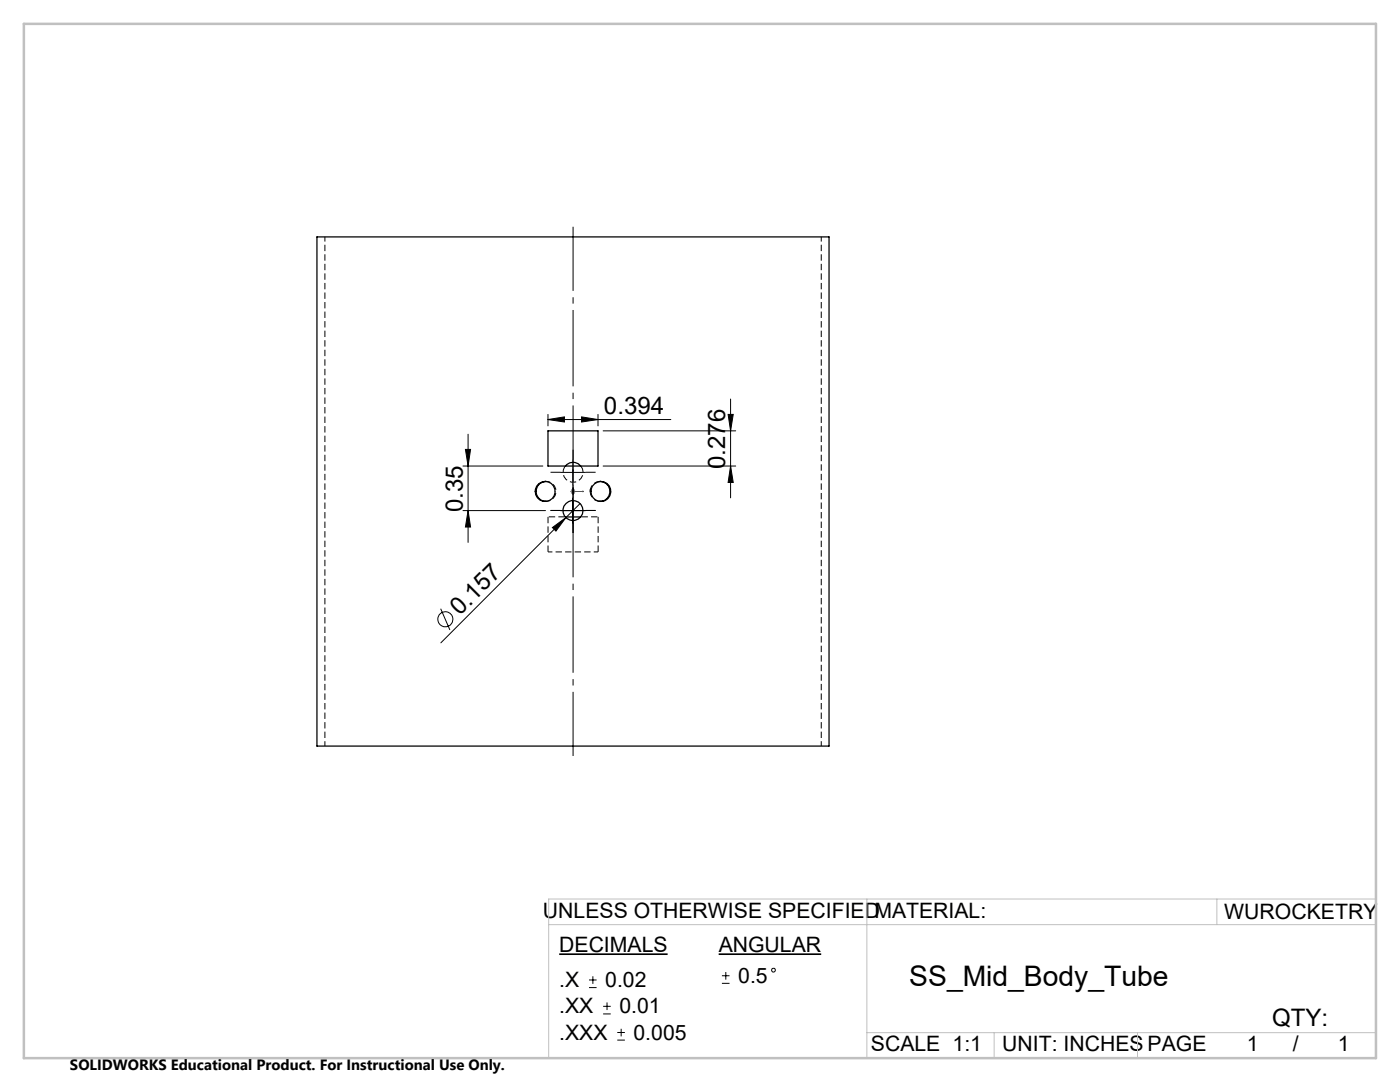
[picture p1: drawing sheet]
<svg xmlns="http://www.w3.org/2000/svg" width="279mm" height="216mm" viewBox="0 0 279 216" stroke-linecap="round" stroke-linejoin="round" font-family="sans-serif">
<g fill="none" stroke="#000" stroke-width=".2" stroke-dasharray="1.3 .6" stroke-linecap="butt">
<path d="M106.8 98.2l.1-.6M107 98.2v-.6M108.5 96.1h.3M108.6 96.1h.4M109 96h-.2M110.8 98v.2M117.8 98a1.96 1.96 0 0 0 2 2M117.8 98.2v-.6M118 98.2v-.6M119.4 96.1h.4M119.6 96.1h.3M119.8 96.1a1.99 1.99 0 0 0-2 1.9"/>
<path d="M119.9 96h-.1M121.9 98v.2M108.8 100h.2M109 100h-.4M109.4 110.1v-7M119.4 110.1v-7M119.8 100h-.4M119.8 100h.1M120.3 100h-.7"/>
</g>
<path d="M64.8 47.2v101.6M109.1 100h-.6M163.9 148.8v-101.6" fill="none" stroke="#000" stroke-width=".2" stroke-dasharray="1.3 .6" stroke-dashoffset=".3" stroke-linecap="butt"/>
<path d="M109 100a1.99 1.99 0 0 0 2-2 1.99 1.99 0 0 0-2-1.9M119.4 110.1h-10" fill="none" stroke="#000" stroke-width=".2" stroke-dasharray="1.3 .6" stroke-dashoffset=".4" stroke-linecap="butt"/>
<path d="M112.9 93a1.99 1.99 0 0 0 .1 2.7 1.99 1.99 0 0 0 2.8 0 1.99 1.99 0 0 0 .1-2.7M119.4 103.1h-3.5" fill="none" stroke="#000" stroke-width=".2" stroke-dasharray="1.3 .6" stroke-dashoffset="-.1" stroke-linecap="butt"/>
<path d="M112.9 103.1h-3.5" fill="none" stroke="#000" stroke-width=".2" stroke-dasharray="1.3 .6" stroke-dashoffset="-.2" stroke-linecap="butt"/>
<g fill="none" stroke="#000" stroke-width=".25">
<path d="M63.3 47.3h102.2v101.6h-102.2zM109 96.1a1.99 1.99 0 0 0-2 2 1.99 1.99 0 0 0 2 1.9M109.4 86h9.9v7h-9.9zM112.9 93a1.92 1.92 0 0 1 3 0M119.7 96.1a1.99 1.99 0 0 1 2 2 1.99 1.99 0 0 1-2 1.9M112.9 103.2h3"/>
<circle cx="108.8" cy="98.1" r="1.99"/>
<circle cx="119.9" cy="98.1" r="2"/>
<circle cx="114.3" cy="101.9" r="2.01"/>
</g>
<g fill="none" stroke="#000" stroke-width=".2">
<path d="M145.8 79.6v19.7M92.4 93h15.9M92.9 89.7h1l-.5 3.3zM93.4 86.6v21.6M109.4 83.7l3.2-.5v1zM109.4 82.7v2.3M109.4 83.7h24.5M111.9 94.3h4.9M114.3 91.8v5M114.3 99.4v5M116.1 83.2l3.2 .5-3.2 .5zM119.3 82.7v2.3"/>
<path d="M120.4 93h26.4M120.4 86h26.4M145.3 82.7h1l-.5 3.3zM145.8 93l.5 3.3h-1zM92.4 101.9h16.5M93.4 101.9l.5 3.3h-1zM110.2 105.3l2.7-2-2 2.7zM111.9 101.9h4.9M112.9 103.3l-24.9 25M115.8 100.5l-2.9 2.8M87.9 121.5l1.9 4.2M117.5 197.1h1.6"/>
<path d="M117.5 195.5h1.6M118.3 194.8v1.5M144.1 196.2h1.5M144.1 194.7h1.5M144.9 194v1.5M120.4 202.3h1.5M120.4 200.8h1.5M121.1 200v1.5M123.2 207.5h1.5M123.2 206h1.5M124 205.3v1.5"/>
<circle cx="88.9" cy="123.6" r="1.5"/>
<circle cx="154.3" cy="193.6" r=".38"/>
</g>
<path d="M111.6 190.4h21.6M143.4 190.4h20.5" fill="none" stroke="#000" stroke-width=".33"/>
<path d="M114.3 93.7l.1 .2h-.1zM114.3 97.2l.1 .2h-.1zM114.3 93.7v4.4h2.2M114.6 98l.2 .1h-.2zM116.3 98l.2 .1h-.2z" fill="none" stroke="#00f" stroke-width=".2"/>
<path d="M113.8 98.1h1.1M114 97.7l.7 .7M114.3 97.6v1M114.7 97.7l-.7 .7" fill="none" stroke="#808080" stroke-width=".2"/>
<path d="M114.4 45.2v105.6" fill="none" stroke="#000" stroke-width=".2" stroke-dasharray="15.2 1.3 1.3 1.3" stroke-dashoffset="2.4" stroke-linecap="butt"/>
<path d="M111.9 94.2h-2M114.4 91.7v-2M114.4 96.7v2M114.4 99.4v-2M116.9 94.2h2M111.9 101.9h-2M114.4 104.4v2M116.9 101.9h2" fill="none" stroke="#000" stroke-width=".2" stroke-dasharray="15.2 1.3 1.3 1.3" stroke-linecap="butt"/>
<path d="M173 179.4v31.7M242.9 179.4v5.1M274.6 179.4h-165.1v31.7M109.5 184.5h165.1M173 206.1h101.6M198.4 206.1v5M227 206.1v5" fill="none" stroke="#c0c0c0" stroke-width=".2"/>
<path d="M4.8 4.8h269.8v206.3h-269.8z" fill="none" stroke="#c0c0c0" stroke-width=".5"/>
<g fill="#00f">
<path d="M116.3 98l.2 .1h-.2zM114.3 93.7l.1 .2h-.1z"/>
<path d="M114.6 98l.2 .1h-.2zM114.3 97.2l.1 .2h-.1z"/>
</g>
<g fill="#000">
<path d="M110.2 105.3l2.7-2-2 2.7z"/>
<path d="M116.1 83.2l3.2 .5-3.2 .5zM109.4 83.7l3.2-.5v1z"/>
<path d="M145.3 82.7h1l-.5 3.3zM145.8 93l.5 3.3h-1z"/>
<path d="M93.4 101.9l.5 3.3h-1zM92.9 89.7h1l-.5 3.3z"/>
</g>
<text font-size="5.6" x="181.5" y="196.6">SS_Mid_Body_Tube</text>
<g font-size="4.8">
<text x="120.5" y="82.6">0.394</text>
<text x="144.7" y="93.6" transform="rotate(-90 144.7 93.6)">0.276</text>
<text x="92.3" y="102.2" transform="rotate(-90 92.3 102.2)">0.35</text>
<text x="91.8" y="122.9" transform="rotate(-45 91.8 122.9)">0.157</text>
<text x="253.9" y="204.7">QTY:</text>
</g>
<g font-size="4.2">
<text x="108.4" y="183.2">UNLESS OTHERWISE SPECIFIEDMATERIAL:</text>
<text x="244.3" y="183.3">WUROCKETRY</text>
<text x="111.6" y="189.9">DECIMALS</text>
<text x="143.4" y="189.9">ANGULAR</text>
<text x="111.6" y="197">.X</text>
<text x="120.8" y="197">0.02</text>
<text x="147.3" y="196.1">0.5</text>
<text x="111.6" y="202.2">.XX</text>
<text x="123.6" y="202.2">0.01</text>
<text x="111.6" y="207.4">.XXX</text>
<text x="126.4" y="207.4">0.005</text>
<text x="173.8" y="209.8">SCALE 1:1</text>
<text x="200" y="209.8">UNIT: INCHES</text>
<text x="229" y="209.8">PAGE</text>
<text x="248.8" y="209.8">1</text>
<text x="258" y="209.8">/</text>
<text x="267" y="209.8">1</text>
</g>
<text font-size="3" x="14" y="213.5">SOLIDWORKS Educational Product. For Instructional Use Only.</text>
</svg>
